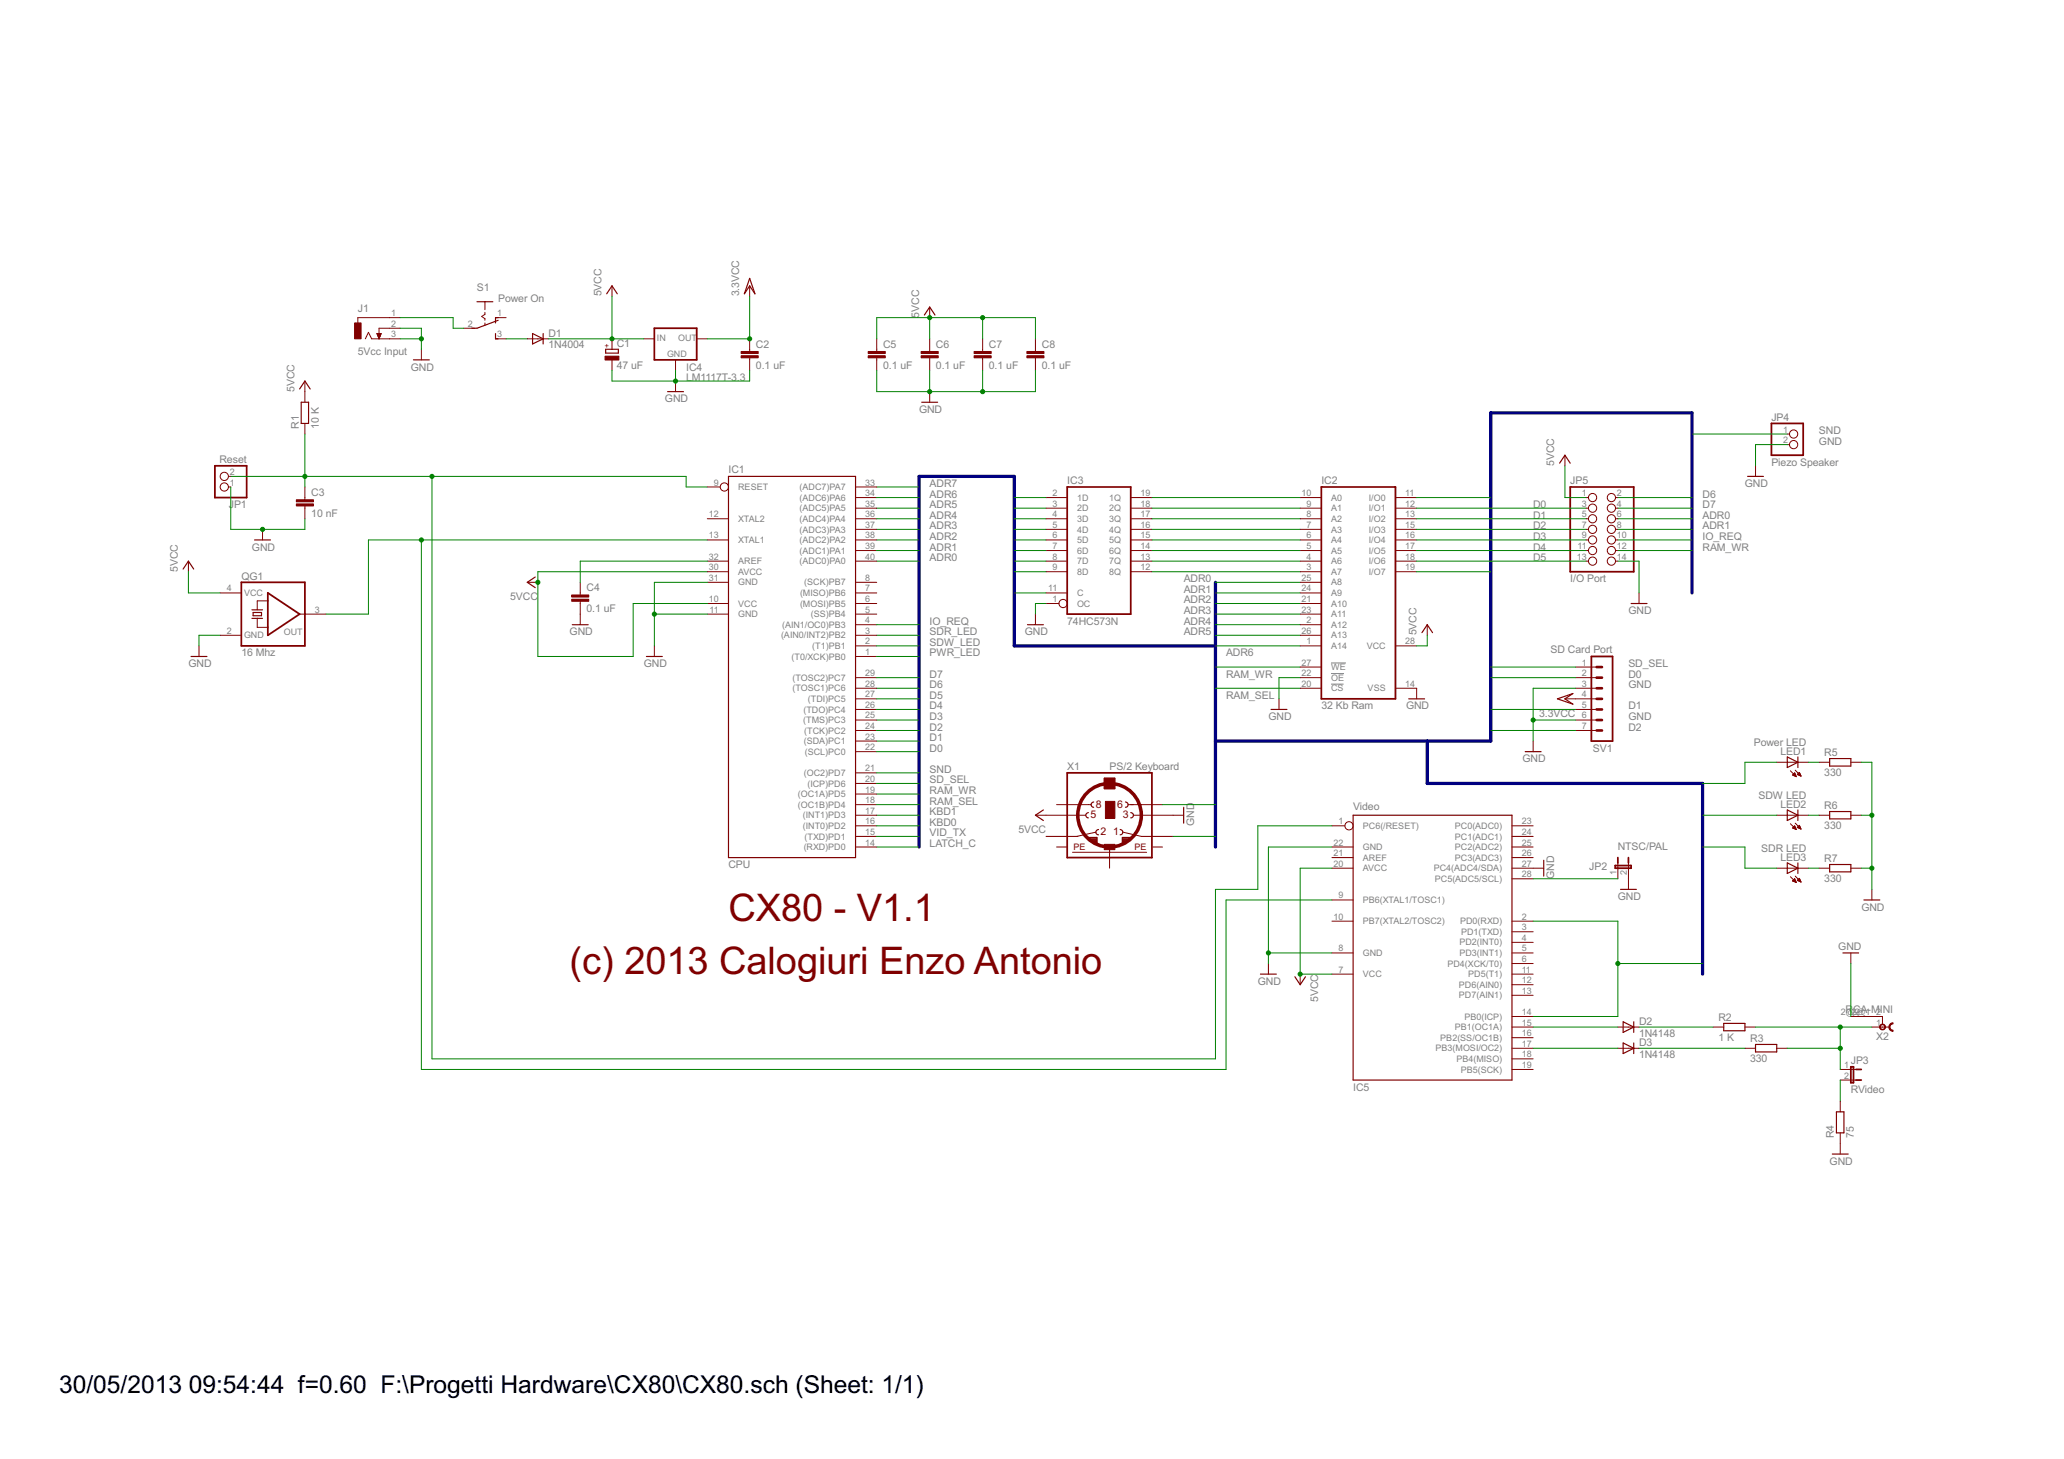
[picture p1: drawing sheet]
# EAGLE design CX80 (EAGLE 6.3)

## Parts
C1  47 uF  CPOL-EUE2.5-5  [E2,5-5]
C2  0.1 uF  C-EU050-030X075  [C050-030X075]
C3  10 nF  C-EU050-030X075  [C050-030X075]
C4  0.1 uF  C-EU050-030X075  [C050-030X075]
C5  0.1 uF  C-EU050-030X075  [C050-030X075]
C6  0.1 uF  C-EU050-030X075  [C050-030X075]
C7  0.1 uF  C-EU050-030X075  [C050-030X075]
C8  0.1 uF  C-EU050-030X075  [C050-030X075]
D1  1N4004  [DO41-10]
D2  1N4148  1N4148DO35-10  [DO35-10]
D3  1N4148  1N4148DO35-10  [DO35-10]
IC1  CPU  MEGA32-P  [DIL40]
IC2  32 Kb Ram  62832P  [DIL28-3]
IC3  74HC573N  [DIL20]
IC4  LM1117T-3.3  [TO220]
IC5  Video  MEGA8-P  [DIL28-3]
J1  5Vcc Input  DCJ0303  [DCJ0303]
JP1  Reset  PINHD-1X2  [1X02]
JP2  NTSC/PAL  JP1E  [JP1]
JP3  RVideo  JP1E  [JP1]
JP4  Piezo Speaker  PINHD-1X2  [1X02]
JP5  I/O Port  PINHD-2X7  [2X07]
LED1  Power LED  LED3MM  [LED3MM]
LED2  SDW LED  LED3MM  [LED3MM]
LED3  SDR LED  LED3MM  [LED3MM]
QG1  16 Mhz  SG531  [DIL08-4]
R1  10 K  R-EU_0207/10  [0207/10]
R2  1 K  R-EU_0207/10  [0207/10]
R3  330  R-EU_0207/10  [0207/10]
R4  75  R-EU_0207/10  [0207/10]
R5  330  R-EU_0207/10  [0207/10]
R6  330  R-EU_0207/10  [0207/10]
R7  330  R-EU_0207/10  [0207/10]
S1  Power On  255SB  [255SB]
SV1  SD Card Port  MA07-1  [MA07-1]
X1  PS/2 Keyboard  MINI_DIN_6  [M_DIN6]
X2  RCA-MINI  [RCA-MINI]

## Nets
ADR0: IC1.40((ADC0)PA0) IC2.25(A8) IC3.2(1D) JP5.6
ADR1: IC1.39((ADC1)PA1) IC2.24(A9) IC3.3(2D) JP5.8
ADR2: IC1.38((ADC2)PA2) IC2.21(A10) IC3.4(3D)
ADR3: IC1.37((ADC3)PA3) IC2.23(A11) IC3.5(4D)
ADR4: IC1.36((ADC4)PA4) IC2.2(A12) IC3.6(5D)
ADR5: IC1.35((ADC5)PA5) IC2.26(A13) IC3.7(6D)
ADR6: IC1.34((ADC6)PA6) IC2.1(A14) IC3.8(7D)
ADR7: IC1.33((ADC7)PA7) IC3.9(8D)
D0: IC1.22((SCL)PC0) IC2.11(I/O0) JP5.3 SV1.2
D1: IC1.23((SDA)PC1) IC2.12(I/O1) JP5.5 SV1.5
D2: IC1.24((TCK)PC2) IC2.13(I/O2) JP5.7 SV1.7
D3: IC1.25((TMS)PC3) IC2.15(I/O3) JP5.9
D4: IC1.26((TDO)PC4) IC2.16(I/O4) JP5.11
D5: IC1.27((TDI)PC5) IC2.17(I/O5) JP5.13
D6: IC1.28((TOSC1)PC6) IC2.18(I/O6) JP5.2
D7: IC1.29((TOSC2)PC7) IC2.19(I/O7) JP5.4
GND: C1.- C2.2 C3.2 C4.2 C5.2 C6.2 C7.2 C8.2 IC1.11(GND) IC1.31(GND) IC2.14(VSS) IC2.22(!OE) IC3.1(OC) IC4.1(GND) IC5.8(GND) IC5.22(GND) IC5.27(PC4(ADC4/SDA)) J1.2 J1.3 JP1.1 JP2.2 JP4.2 JP5.14 QG1.2(GND) R4.1 R5.2 R6.2 R7.2 SV1.3 SV1.6 X1.3 X2.2@2
IO_REQ: IC1.4((AIN1/OC0)PB3) JP5.10
KBD0: IC1.16((INT0)PD2) X1.6
KBD1: IC1.17((INT1)PD3) X1.1
LATCH_C: IC1.14((RXD)PD0) IC3.11(C)
N$1: D1.A S1.3(S)
N$2: IC2.10(A0) IC3.19(1Q)
N$3: C3.1 IC1.9(RESET) IC5.1(PC6(/RESET)) JP1.2 R1.1
N$4: IC2.9(A1) IC3.18(2Q)
N$5: IC1.13(XTAL1) IC5.9(PB6(XTAL1/TOSC1)) QG1.3(OUT)
N$6: C4.1 IC1.32(AREF)
N$7: IC2.8(A2) IC3.17(3Q)
N$8: IC2.7(A3) IC3.16(4Q)
N$9: IC2.6(A4) IC3.15(5Q)
N$10: IC2.5(A5) IC3.14(6Q)
N$11: IC2.4(A6) IC3.13(7Q)
N$12: IC2.3(A7) IC3.12(8Q)
N$13: IC5.28(PC5(ADC5/SCL)) JP2.1
N$14: D2.A IC5.15(PB1(OC1A))
N$15: D2.C R2.1
N$16: D3.A IC5.17(PB3(MOSI/OC2))
N$17: D3.C R3.1
N$18: JP3.1 R2.2 R3.2 X2.1
N$19: JP3.2 R4.2
N$20: J1.1 S1.2(P)
N$21: LED1.K(C) R5.1
N$22: LED2.K(C) R6.1
N$23: LED3.K(C) R7.1
PWR_LED: IC1.1((T0/XCK)PB0) LED1.A
RAM_SEL: IC1.18((OC1B)PD4) IC2.20(!CS)
RAM_WR: IC1.19((OC1A)PD5) IC2.27(!WE) JP5.12
SD_SEL: IC1.20((ICP)PD6) SV1.1
SDR_LED: IC1.3((AIN0/INT2)PB2) LED3.A
SDW_LED: IC1.2((T1)PB1) LED2.A
SND: IC1.21((OC2)PD7) JP4.1
VCC: C1.+ C5.1 C6.1 C7.1 C8.1 D1.C IC1.10(VCC) IC1.30(AVCC) IC2.28(VCC) IC4.3(IN) IC5.7(VCC) IC5.20(AVCC) JP5.1 QG1.4(VCC) R1.2 X1.5 ; supply symbol labelled 5VCC
VCC/2: C2.1 IC4.2(OUT) SV1.4 ; supply symbol labelled 3.3VCC
VID_TX: IC1.15((TXD)PD1) IC5.2(PD0(RXD)) IC5.14(PB0(ICP))
Unconnected: IC1.5((SS)PB4) IC1.6((MOSI)PB5) IC1.7((MISO)PB6) IC1.8((SCK)PB7) IC1.12(XTAL2) IC5.3(PD1(TXD)) IC5.4(PD2(INT0)) IC5.5(PD3(INT1)) IC5.6(PD4(XCK/T0)) IC5.10(PB7(XTAL2/TOSC2)) IC5.11(PD5(T1)) IC5.12(PD6(AIN0)) IC5.13(PD7(AIN1)) IC5.16(PB2(SS/OC1B)) IC5.18(PB4(MISO)) IC5.19(PB5(SCK)) IC5.21(AREF) IC5.23(PC0(ADC0)) IC5.24(PC1(ADC1)) IC5.25(PC2(ADC2)) IC5.26(PC3(ADC3)) S1.1(O) X1.2 X1.8 X2.2 X2.2@1

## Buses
ADR[0..7],D[0..7],LATCH_C,RAM_SEL,RAM_WR,SD_SEL,KBD0,KBD1,VID_TX,PWR_LED,SDW_LED,SDR_LED,SND,IO_REQ

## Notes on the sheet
- CX80 - V1.1
- (c) 2013 Calogiuri Enzo Antonio

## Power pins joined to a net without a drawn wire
GND: IC3.10(GND)
PE1: X1.SH1(PE1)
PE2: X1.SH2(PE2)
PE3: X1.SH3(PE3)
VCC: IC3.20(VCC)
